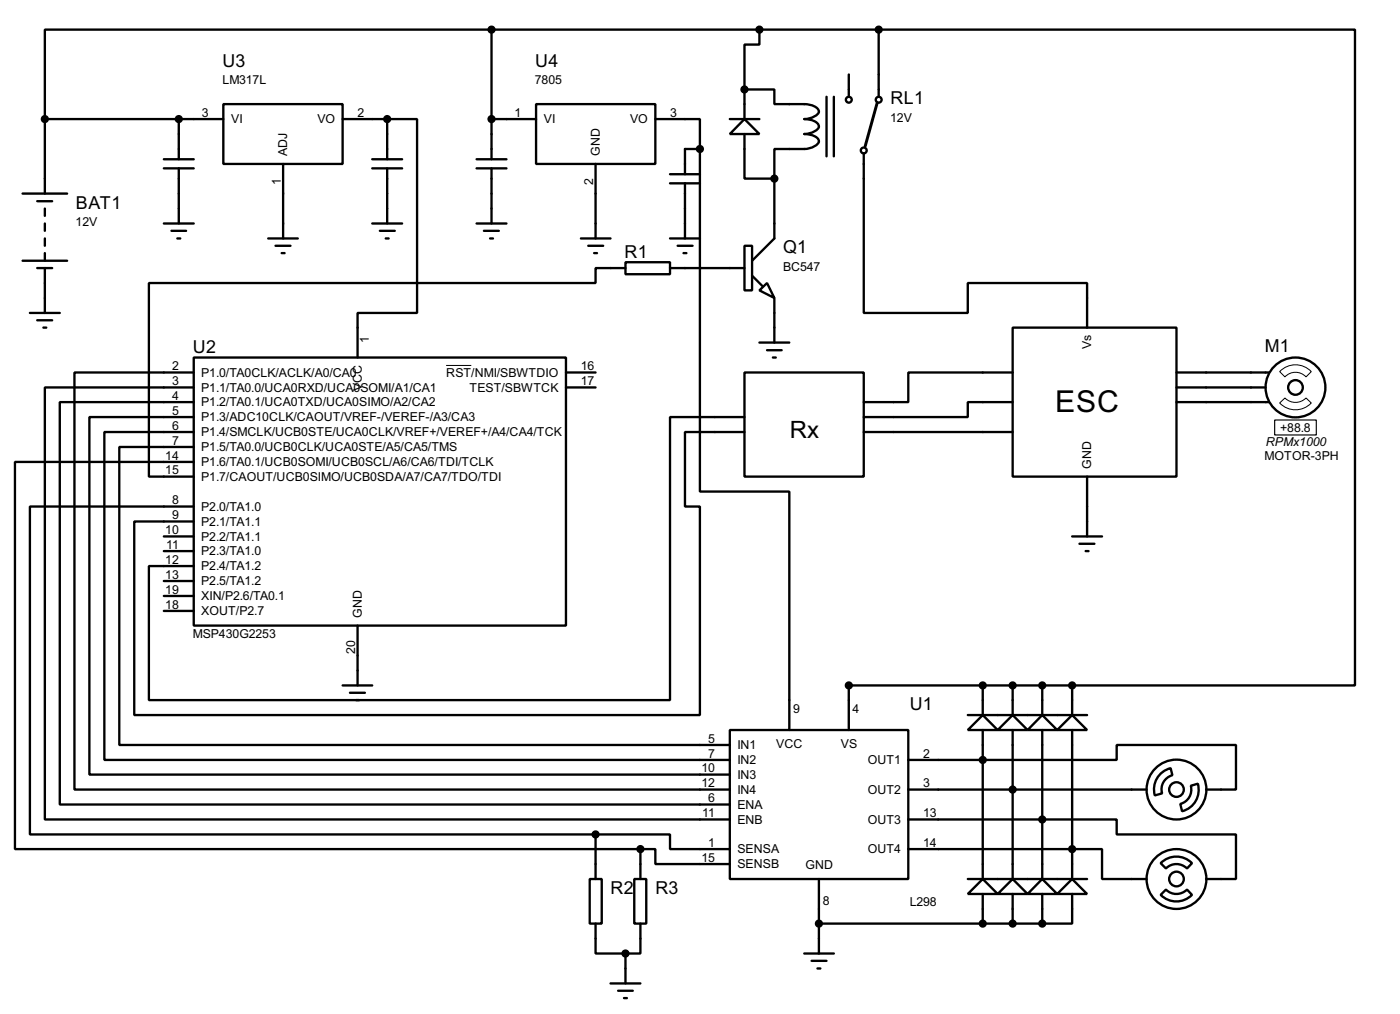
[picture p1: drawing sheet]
<svg xmlns="http://www.w3.org/2000/svg" width="239mm" height="173mm" viewBox="0 0 239 173" stroke-linecap="round" stroke-linejoin="round" font-family="sans-serif">
<g fill="none" stroke="#000" stroke-width=".4">
<path d="M38.1 17.8h20.4v10.2h-20.4zM83.9 5.1h-76.2v15.2M83.9 5.1h66M83.9 5.1v22.1M91.5 17.8h20.3v10.2h-20.3zM127 15.3h5.1v2.5h2.6a7.9 7.9 0 0 1 4.2 .3 .9 .9 0 0 1 .7 1.2 3.1 3.1 0 0 1-2.4 1 3 3 0 0 1 2.4 .9 .88 .88 0 0 1-.7 1.2l-1.1 .4-.6 .1a3.1 3.1 0 0 1 2.4 .8 .9 .9 0 0 1-.7 1.3 6.8 6.8 0 0 1-4.2 .4h-2.6v5.1M127 15.3v5M129.6 5.1v2.5h-2.6v7.7M141 16.5v10.2M142.3 16.5v10.2M144.8 12.7v3.8M149.9 5.1h81.3v111.8h-48.3"/>
<path d="M149.9 5.1v11.4M3.9 33h7.6M6.4 34.3h2.5M7.7 20.3v12.7M7.7 35.6v1.2M7.7 38.1v1.3M7.7 20.3h30.4M28 27.2h5.1M28 28.7h5.1M28 38.1h5.1M29.3 39.4h2.5M30.5 20.3v6.9"/>
<path d="M30.5 28.7v9.4M48.3 28v12.7M58.5 20.3h7.6M63.5 27.2h5.1M63.5 28.7h5.1M63.5 38.1h5.1M64.8 39.4h2.6M66.1 20.3h5.1v33.1h-10.2v7.6M66.1 20.3v6.9M66.1 28.7v9.4M81.3 27.2h5.1M81.3 28.7h5.1"/>
<path d="M81.3 38.1h5.1M82.6 39.4h2.5M83.9 20.3h7.6M83.9 28.7v9.4M101.6 28v12.7M111.8 20.3h7.6v5.1M114.3 29.7h5.1M114.3 31.3h5.1M116.9 31.3v9.4M119.4 25.4v58.4h15.3v40.7M119.4 25.4h-2.5v4.3M124.5 20.3h5.1"/>
<path d="M127 20.3l2.6 2.6h-5.1zM127 22.9v7.6h5.1M132.1 30.5v10.2l-3.8 3.8M147.4 26.2v27.2h17.7v-5.1h20.4v7.6M3.9 44.5h7.6M5.1 53.4h5.1M6.4 45.7h2.5M6.4 54.6h2.5M7.4 55.9h.5M7.7 40.7v1.2M7.7 43.2v1.3M7.7 45.7v7.7"/>
<path d="M30.3 40.7h.5M45.8 40.7h5M47 41.9h2.6M48.1 43.2h.5M65.8 40.7h.5M83.6 40.7h.5M99.1 40.7h5.1M100.4 41.9h2.5M101.4 43.2h.5M106.7 44.7h7.6v2.1h-7.6zM106.7 45.7h-5.1v2.6h-76.2v33h7.7M114.3 45.7h12.7"/>
<path d="M114.3 40.7h5.1M115.6 41.9h2.6M116.6 43.2h.5M127 41.9h1.3v7.6h-1.3zM128.3 47l1.8 1.8M129.6 49.5l1.3-1.2 1.2 2.5zM129.6 58.4h5.1M130.9 59.7h2.5M132.1 50.8v7.6M172.8 55.9h27.9v25.4h-27.9zM33.1 61h63.5v45.7h-63.5zM33.1 68.6h-22.9v68.6h114.3"/>
<path d="M33.1 66.1h-25.4v73.6h116.8M33.1 63.5h-20.4v71.1h111.8M33.1 71.1h-17.8v61h109.2M33.1 73.7h-15.3v55.9h106.7M33.1 76.2h-12.7v50.8h104.1M33.1 78.8h-30.5v66h106.7M96.6 63.5h5M96.6 66.1h5M127 63.5h20.4v17.8h-20.4zM127 71.1h-12.7v48.3h-88.9v-22.9h7.7M127 73.7h-10.1v12.7h2.5v35.5h-96.5v-33h10.2M131.9 61h.5"/>
<path d="M147.4 73.7h25.4M172.8 68.6h-7.7v2.5h-17.7M172.8 63.5h-17.8v5.1h-7.6M200.7 63.5h15.8M200.7 66.1h15.2M200.7 68.6h15.8M28 99.1h5.1M28 91.5h5.1M28 94h5.1M33.1 86.4h-28v55.9h96.5M182.9 91.5h5.1M184.2 92.7h2.5"/>
<path d="M185.2 94h.5M185.5 81.3v10.2M28 104.2h5.1M28 101.6h5.1M58.5 116.9h5M59.7 118.1h2.6M60.8 119.4h.5M61 106.7v10.2M167.7 116.9v5M172.8 116.9v5M177.8 116.9v5M182.9 116.9h-38.1v7.6"/>
<path d="M182.9 116.9v5M124.5 124.5h30.5v25.4h-30.5zM155 129.6h35.5v-2.6h20.4v7.6h-5.1M155 139.7h35.5v2.6h20.4v7.6h-5.1M155 134.6h40.6M165.1 124.5l2.6-2.6 2.5 2.6zM165.1 121.9h20.4M167.7 124.5v25.4M172.8 121.9l2.5 2.6h-5.1zM172.8 124.5v25.4M177.8 121.9l2.6 2.6h-5.1zM177.8 124.5v25.4"/>
<path d="M182.9 121.9l2.6 2.6h-5.1zM182.9 124.5v25.4M197.8 132.1l1.2-.9 .7-.2 .3 1.2a2.5 2.5 0 0 0-1.7 3.1l-1.3 .3a3.8 3.8 0 0 1 .8-3.5zM203.2 134l1.2-.4a3.8 3.8 0 0 1-2.7 4.7l-.3-1.2a2.52 2.52 0 0 0 1.8-3.1zM100.6 149.9h2.1v7.6h-2.1zM101.6 157.5v5.1h5.1M101.6 142.3h12.7v2.5h10.2M101.6 142.3v7.6M108.2 149.9h2.1v7.6h-2.1zM109.3 157.5v5.1h-2.6M109.3 144.8h2.5v2.5h12.7M109.3 144.8v5.1"/>
<path d="M139.7 157.5h38.1M139.7 149.9v12.7M155 144.8h33v5.1h7.6M165.1 149.9h20.4M167.7 149.9l2.5 2.5h-5.1zM167.7 152.4v5.1M172.8 149.9l2.5 2.5h-5.1zM172.8 152.4v5.1M177.8 149.9l2.6 2.5h-5.1zM177.8 152.4v5.1M182.9 149.9l2.6 2.5h-5.1zM182.9 152.4v5.1h-5.1"/>
<path d="M198 147.2a3.7 3.7 0 0 1 5.4 0l-.9 .9a2.54 2.54 0 0 0-3.6 0zM198.9 151.7a2.53 2.53 0 0 0 3.6 0l.9 .9a3.7 3.7 0 0 1-5.4 0zM104.2 167.7h5.1M105.5 168.9h2.5M106.5 170.2h.5M106.7 162.6v5.1M137.2 162.6h5.1M138.5 163.8h2.5M139.5 165.1h.5"/>
<circle cx="144.8" cy="17" r=".5"/>
<circle cx="149.9" cy="17" r=".5"/>
<circle cx="147.3" cy="25.7" r=".5"/>
<circle cx="221" cy="66.1" r="5.1"/>
<circle cx="221" cy="66.1" r="1.25"/>
<circle cx="200.7" cy="134.6" r="5.1"/>
<circle cx="200.7" cy="134.6" r="1.25"/>
<circle cx="200.7" cy="149.9" r="5.1"/>
<circle cx="200.7" cy="149.9" r="1.25"/>
</g>
<g fill="#000" stroke="#000" stroke-width=".4">
<circle cx="83.8" cy="5.1" r=".5"/>
<circle cx="127" cy="15.3" r=".5"/>
<circle cx="129.5" cy="5.1" r=".5"/>
<circle cx="149.9" cy="5.1" r=".5"/>
<circle cx="7.6" cy="20.3" r=".5"/>
<circle cx="30.5" cy="20.3" r=".5"/>
<circle cx="66" cy="20.3" r=".5"/>
<circle cx="83.8" cy="20.3" r=".5"/>
<circle cx="119.4" cy="25.4" r=".5"/>
<circle cx="132.1" cy="30.5" r=".5"/>
<circle cx="144.8" cy="116.9" r=".5"/>
<circle cx="167.6" cy="116.9" r=".5"/>
<circle cx="172.7" cy="116.9" r=".5"/>
<circle cx="177.8" cy="116.9" r=".5"/>
<circle cx="182.9" cy="116.9" r=".5"/>
<circle cx="167.6" cy="129.6" r=".5"/>
<circle cx="172.7" cy="134.6" r=".5"/>
<circle cx="177.8" cy="139.7" r=".5"/>
<circle cx="101.6" cy="142.3" r=".5"/>
<circle cx="109.2" cy="144.8" r=".5"/>
<circle cx="139.7" cy="157.5" r=".5"/>
<circle cx="167.6" cy="157.5" r=".5"/>
<circle cx="172.7" cy="157.5" r=".5"/>
<circle cx="177.8" cy="157.5" r=".5"/>
<circle cx="182.9" cy="144.8" r=".5"/>
<circle cx="106.7" cy="162.6" r=".5"/>
</g>
<path d="M76.1 62.3h4.3M218.3 68.7l.9-.8a2.54 2.54 0 0 0 3.6 0l.9 .8a3.7 3.7 0 0 1-5.4 0zM218.3 63.4a3.7 3.7 0 0 1 5.4 0l-.9 .9a2.45 2.45 0 0 0-3.6 0z" fill="none" stroke="#000" stroke-width=".17"/>
<path d="M149.7 17.5l-2.1 7.4" fill="none" stroke="#000" stroke-width=".5"/>
<path d="M217.5 71.6h7.1v2.6h-7.1z" fill="none" stroke="#000" stroke-width=".2"/>
<text font-size="5.8" x="180" y="70.2">ESC</text>
<text font-size="4.6" x="134.7" y="74.8">Rx</text>
<g font-size="3.4">
<text x="38" y="11.5">U3</text>
<text x="91.3" y="11.5">U4</text>
<text x="151.9" y="17.8">RL1</text>
<text x="13" y="35.6">BAT1</text>
<text x="106.6" y="43.9">R1</text>
<text x="133.6" y="43.2">Q1</text>
<text x="32.9" y="60.2">U2</text>
<text x="215.8" y="60">M1</text>
<text x="155.2" y="121.1">U1</text>
<text x="104.2" y="152.4">R2</text>
<text x="111.8" y="152.4">R3</text>
</g>
<g font-size="2.4">
<text x="37.9" y="14.4">LM317L</text>
<text x="91.3" y="14.4">7805</text>
<text x="34.5" y="19.9">3</text>
<text x="39.4" y="21">VI</text>
<text x="54.1" y="21">VO</text>
<text x="61" y="19.9">2</text>
<text x="87.8" y="19.9">1</text>
<text x="92.8" y="21">VI</text>
<text x="107.5" y="21">VO</text>
<text x="114.3" y="19.9">3</text>
<text x="151.9" y="20.8">12V</text>
<text x="49" y="26.6" transform="rotate(-90 49 26.6)">ADJ</text>
<text x="102.3" y="26.6" transform="rotate(-90 102.3 26.6)">GND</text>
<text x="47.9" y="31.6" transform="rotate(-90 47.9 31.6)">1</text>
<text x="101.2" y="31.6" transform="rotate(-90 101.2 31.6)">2</text>
<text x="12.9" y="38.5">12V</text>
<text x="133.6" y="46.2">BC547</text>
<text x="62.9" y="58.4" transform="rotate(-90 62.9 58.4)">1</text>
<text x="186.2" y="59.5" transform="rotate(-90 186.2 59.5)">Vs</text>
<text x="29.4" y="65.6">3</text>
<text x="29.4" y="63.1">2</text>
<text x="34.3" y="64.2">P1.0/TA0CLK/ACLK/A0/CA0</text>
<text x="76.1" y="64.2">RST/NMI/SBWTDIO</text>
<text x="99.1" y="65.6">17</text>
<text x="99.1" y="63.1">16</text>
<text x="29.4" y="68.1">4</text>
<text x="29.4" y="70.7">5</text>
<text x="34.3" y="69.3">P1.2/TA0.1/UCA0TXD/UCA0SIMO/A2/CA2</text>
<text x="34.3" y="66.7">P1.1/TA0.0/UCA0RXD/UCA0SOMI/A1/CA1</text>
<text x="34.3" y="71.8">P1.3/ADC10CLK/CAOUT/VREF-/VEREF-/A3/CA3</text>
<text x="61.7" y="66.7" transform="rotate(-90 61.7 66.7)">VCC</text>
<text x="80.1" y="66.7">TEST/SBWTCK</text>
<text x="29.4" y="73.3">6</text>
<text x="29.4" y="75.8">7</text>
<text x="34.3" y="74.4">P1.4/SMCLK/UCB0STE/UCA0CLK/VREF+/VEREF+/A4/CA4/TCK</text>
<text x="34.3" y="76.9">P1.5/TA0.0/UCB0CLK/UCA0STE/A5/CA5/TMS</text>
<text x="215.9" y="76">RPMx1000</text>
<text x="218.4" y="73.6">+88.8</text>
<text x="28.2" y="80.8">15</text>
<text x="28.2" y="78.3">14</text>
<text x="34.3" y="82">P1.7/CAOUT/UCB0SIMO/UCB0SDA/A7/CA7/TDO/TDI</text>
<text x="34.3" y="79.5">P1.6/TA0.1/UCB0SOMI/UCB0SCL/A6/CA6/TDI/TCLK</text>
<text x="186.2" y="80" transform="rotate(-90 186.2 80)">GND</text>
<text x="215.7" y="78.4">MOTOR-3PH</text>
<text x="29.4" y="88.5">9</text>
<text x="29.4" y="86">8</text>
<text x="34.3" y="89.6">P2.1/TA1.1</text>
<text x="34.3" y="87.1">P2.0/TA1.0</text>
<text x="28.2" y="91.1">10</text>
<text x="28.4" y="93.6">11</text>
<text x="34.3" y="92.2">P2.2/TA1.1</text>
<text x="34.3" y="94.7">P2.3/TA1.0</text>
<text x="28.2" y="101.2">19</text>
<text x="28.2" y="98.7">13</text>
<text x="28.2" y="96.1">12</text>
<text x="34.3" y="99.8">P2.5/TA1.2</text>
<text x="34.3" y="97.2">P2.4/TA1.2</text>
<text x="28.2" y="103.8">18</text>
<text x="34.3" y="104.9">XOUT/P2.7</text>
<text x="34.3" y="102.3">XIN/P2.6/TA0.1</text>
<text x="61.7" y="105.4" transform="rotate(-90 61.7 105.4)">GND</text>
<text x="32.9" y="108.8">MSP430G2253</text>
<text x="60.6" y="111.5" transform="rotate(-90 60.6 111.5)">20</text>
<text x="135.3" y="121.5">9</text>
<text x="145.5" y="121.5">4</text>
<text x="119.7" y="131.7">10</text>
<text x="120.8" y="126.6">5</text>
<text x="120.8" y="129.2">7</text>
<text x="125.8" y="127.7">IN1</text>
<text x="125.8" y="130.3">IN2</text>
<text x="132.4" y="127.6">VCC</text>
<text x="143.4" y="127.6">VS</text>
<text x="148" y="130.3">OUT1</text>
<text x="157.5" y="129.2">2</text>
<text x="119.7" y="134.2">12</text>
<text x="120.8" y="136.8">6</text>
<text x="125.8" y="137.9">ENA</text>
<text x="125.8" y="132.8">IN3</text>
<text x="125.8" y="135.3">IN4</text>
<text x="148" y="135.3">OUT2</text>
<text x="157.5" y="134.2">3</text>
<text x="119.8" y="139.3">11</text>
<text x="125.8" y="140.4">ENB</text>
<text x="148" y="140.4">OUT3</text>
<text x="157.5" y="139.3">13</text>
<text x="119.7" y="146.9">15</text>
<text x="120.8" y="144.4">1</text>
<text x="125.8" y="145.5">SENSA</text>
<text x="125.8" y="148">SENSB</text>
<text x="137.4" y="148.2">GND</text>
<text x="148" y="145.5">OUT4</text>
<text x="157.5" y="144.4">14</text>
<text x="140.4" y="154.3">8</text>
<text x="155.2" y="154.5">L298</text>
</g>
</svg>
